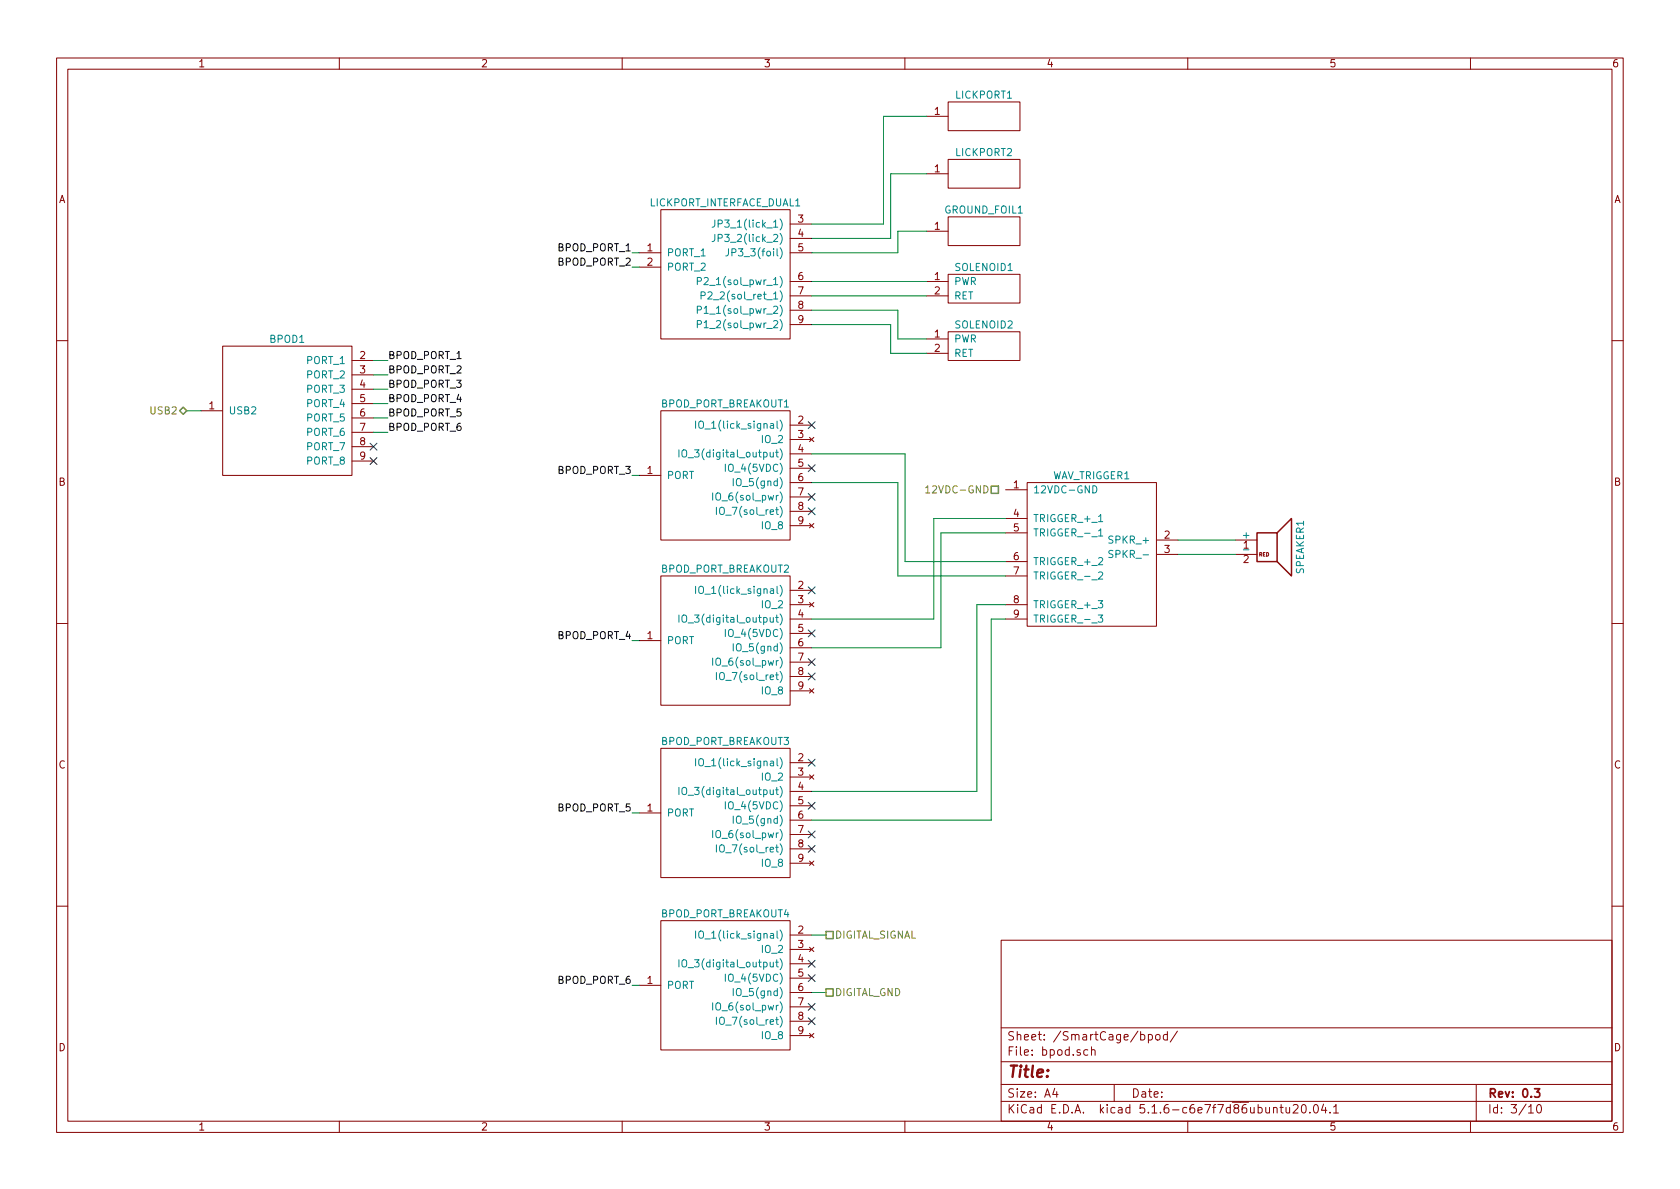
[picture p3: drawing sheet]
EESchema Schematic File Version 4
EELAYER 30 0
EELAYER END
$Descr A4 11693 8268
encoding utf-8
Sheet 3 10
Title ""
Date ""
Rev "0.3"
Comp ""
Comment1 ""
Comment2 ""
Comment3 ""
Comment4 ""
$EndDescr
Text HLabel 1300 2850 0    50   BiDi ~ 0
USB2
$Comp
L smart_cage_wiring:BPOD_R1 BPOD1
U 1 1
P 2000 2850
F 0 "BPOD1" H 2000 3350 50  0000 C CNN
F 1 "BPOD_R1" H 2000 2350 50  0001 C CNN
F 2 "" H 2000 2850 50  0001 C CNN
F 3 "" H 2000 2850 50  0001 C CNN
F 4 "sanworks" H 2000 2850 50  0001 C CNN "Vendor"
F 5 "1027" H 2000 2850 50  0001 C CNN "PartNumber"
F 6 "Bpod State Machine r1" H 2000 2850 50  0001 C CNN "Description"
	1    2000 2850
	1    0    0    -1  
$EndComp
Wire Wire Line
	1300 2850 1400 2850
$Comp
L smart_cage_wiring:SOLENOID SOLENOID1
U 1 1
P 6850 2000
F 0 "SOLENOID1" H 6850 2150 50  0000 C CNN
F 1 "SOLENOID" H 6850 1850 50  0001 C CNN
F 2 "" H 6850 2000 50  0001 C CNN
F 3 "" H 6850 2000 50  0001 C CNN
	1    6850 2000
	1    0    0    -1  
$EndComp
$Comp
L smart_cage_wiring:SOLENOID SOLENOID2
U 1 1
P 6850 2400
F 0 "SOLENOID2" H 6850 2550 50  0000 C CNN
F 1 "SOLENOID" H 6850 2250 50  0001 C CNN
F 2 "" H 6850 2400 50  0001 C CNN
F 3 "" H 6850 2400 50  0001 C CNN
	1    6850 2400
	1    0    0    -1  
$EndComp
Wire Wire Line
	5650 1950 6450 1950
Wire Wire Line
	5650 2050 6450 2050
Wire Wire Line
	5650 2150 6250 2150
Wire Wire Line
	6250 2150 6250 2350
Wire Wire Line
	6250 2350 6450 2350
Wire Wire Line
	6450 2450 6200 2450
Wire Wire Line
	6200 2450 6200 2250
Wire Wire Line
	6200 2250 5650 2250
$Comp
L smart_cage_wiring:LICKPORT_INTERFACE_DUAL LICKPORT_INTERFACE_DUAL1
U 1 1
P 5050 1900
F 0 "LICKPORT_INTERFACE_DUAL1" H 5050 2400 50  0000 C CNN
F 1 "LICKPORT_INTERFACE_DUAL" H 5050 1400 50  0001 C CNN
F 2 "" H 5050 1900 50  0001 C CNN
F 3 "" H 5050 1900 50  0001 C CNN
F 4 "jet" H 5050 1900 50  0001 C CNN "Vendor"
F 5 "dual lickport" H 5050 1900 50  0001 C CNN "Description"
	1    5050 1900
	1    0    0    -1  
$EndComp
$Comp
L smart_cage_wiring:LICKPORT LICKPORT1
U 1 1
P 6850 800
F 0 "LICKPORT1" H 6850 950 50  0000 C CNN
F 1 "LICKPORT" H 6850 650 50  0001 C CNN
F 2 "" H 6850 800 50  0001 C CNN
F 3 "" H 6850 800 50  0001 C CNN
	1    6850 800 
	1    0    0    -1  
$EndComp
$Comp
L smart_cage_wiring:LICKPORT LICKPORT2
U 1 1
P 6850 1200
F 0 "LICKPORT2" H 6850 1350 50  0000 C CNN
F 1 "LICKPORT" H 6850 1050 50  0001 C CNN
F 2 "" H 6850 1200 50  0001 C CNN
F 3 "" H 6850 1200 50  0001 C CNN
	1    6850 1200
	1    0    0    -1  
$EndComp
$Comp
L smart_cage_wiring:GROUND_FOIL GROUND_FOIL1
U 1 1
P 6850 1600
F 0 "GROUND_FOIL1" H 6850 1750 50  0000 C CNN
F 1 "GROUND_FOIL" H 6850 1450 50  0001 C CNN
F 2 "" H 6850 1600 50  0001 C CNN
F 3 "" H 6850 1600 50  0001 C CNN
	1    6850 1600
	1    0    0    -1  
$EndComp
Wire Wire Line
	5650 1750 6250 1750
Wire Wire Line
	6250 1750 6250 1600
Wire Wire Line
	6250 1600 6450 1600
Wire Wire Line
	5650 1650 6200 1650
Wire Wire Line
	6200 1650 6200 1200
Wire Wire Line
	6200 1200 6450 1200
Wire Wire Line
	5650 1550 6150 1550
Wire Wire Line
	6150 1550 6150 800 
Wire Wire Line
	6150 800  6450 800 
Text HLabel 6950 3400 0    50   UnSpc ~ 0
12VDC-GND
$Comp
L smart_cage_wiring:BPOD_PORT_BREAKOUT BPOD_PORT_BREAKOUT1
U 1 1
P 5050 3300
F 0 "BPOD_PORT_BREAKOUT1" H 5050 3800 50  0000 C CNN
F 1 "BPOD_PORT_BREAKOUT" H 5050 2800 50  0001 C CNN
F 2 "" H 5050 3300 50  0001 C CNN
F 3 "" H 5050 3300 50  0001 C CNN
F 4 "mouser" H 5050 3300 50  0001 C CNN "Vendor"
F 5 "992-RJ45-TERM " H 5050 3300 50  0001 C CNN "PartNumber"
F 6 "Terminal Block Interface Modules RJ45 BREAKOUT BOARD" H 5050 3300 50  0001 C CNN "Description"
	1    5050 3300
	1    0    0    -1  
$EndComp
$Comp
L smart_cage_wiring:BPOD_PORT_BREAKOUT BPOD_PORT_BREAKOUT2
U 1 1
P 5050 4450
F 0 "BPOD_PORT_BREAKOUT2" H 5050 4950 50  0000 C CNN
F 1 "BPOD_PORT_BREAKOUT" H 5050 3950 50  0001 C CNN
F 2 "" H 5050 4450 50  0001 C CNN
F 3 "" H 5050 4450 50  0001 C CNN
F 4 "mouser" H 5050 4450 50  0001 C CNN "Vendor"
F 5 "992-RJ45-TERM " H 5050 4450 50  0001 C CNN "PartNumber"
F 6 "Terminal Block Interface Modules RJ45 BREAKOUT BOARD" H 5050 4450 50  0001 C CNN "Description"
	1    5050 4450
	1    0    0    -1  
$EndComp
$Comp
L smart_cage_wiring:BPOD_PORT_BREAKOUT BPOD_PORT_BREAKOUT3
U 1 1
P 5050 5650
F 0 "BPOD_PORT_BREAKOUT3" H 5050 6150 50  0000 C CNN
F 1 "BPOD_PORT_BREAKOUT" H 5050 5150 50  0001 C CNN
F 2 "" H 5050 5650 50  0001 C CNN
F 3 "" H 5050 5650 50  0001 C CNN
F 4 "mouser" H 5050 5650 50  0001 C CNN "Vendor"
F 5 "992-RJ45-TERM " H 5050 5650 50  0001 C CNN "PartNumber"
F 6 "Terminal Block Interface Modules RJ45 BREAKOUT BOARD" H 5050 5650 50  0001 C CNN "Description"
	1    5050 5650
	1    0    0    -1  
$EndComp
NoConn ~ 2600 3200
NoConn ~ 2600 3100
NoConn ~ 5650 2950
NoConn ~ 5650 3250
NoConn ~ 5650 3450
NoConn ~ 5650 3550
NoConn ~ 5650 4100
NoConn ~ 5650 4400
NoConn ~ 5650 4600
NoConn ~ 5650 4700
NoConn ~ 5650 5300
NoConn ~ 5650 5600
NoConn ~ 5650 5800
NoConn ~ 5650 5900
$Comp
L smart_cage_wiring:WAV_TRIGGER WAV_TRIGGER1
U 1 1
P 7600 3800
F 0 "WAV_TRIGGER1" H 7600 4300 50  0000 C CNN
F 1 "WAV_TRIGGER" H 7600 3200 50  0001 C CNN
F 2 "" H 7600 3800 50  0001 C CNN
F 3 "" H 7600 3800 50  0001 C CNN
F 4 "sparkfun" H 7600 3800 50  0001 C CNN "Vendor"
F 5 "WIG-13660" H 7600 3800 50  0001 C CNN "PartNumber"
F 6 "robertsonics WAV Trigger" H 7600 3800 50  0001 C CNN "Description"
	1    7600 3800
	1    0    0    -1  
$EndComp
Wire Wire Line
	5650 4300 6500 4300
Wire Wire Line
	6500 4300 6500 3600
Wire Wire Line
	6500 3600 7000 3600
Wire Wire Line
	5650 4500 6550 4500
Wire Wire Line
	6550 4500 6550 3700
Wire Wire Line
	6550 3700 7000 3700
Wire Wire Line
	5650 3150 6300 3150
Wire Wire Line
	6300 3150 6300 3900
Wire Wire Line
	6300 3900 7000 3900
Wire Wire Line
	5650 3350 6250 3350
Wire Wire Line
	6250 3350 6250 4000
Wire Wire Line
	6250 4000 7000 4000
Wire Wire Line
	5650 5500 6800 5500
Wire Wire Line
	6800 5500 6800 4200
Wire Wire Line
	6800 4200 7000 4200
Wire Wire Line
	5650 5700 6900 5700
Wire Wire Line
	6900 5700 6900 4300
Wire Wire Line
	6900 4300 7000 4300
$Comp
L smart_cage_wiring:SPEAKER SPEAKER1
U 1 1
P 8850 3750
F 0 "SPEAKER1" V 9050 3700 50  0000 C CNN
F 1 "SPEAKER" V 9050 3700 50  0001 C CNN
F 2 "" H 8850 3550 50  0001 C CNN
F 3 "" H 8840 3700 50  0001 C CNN
F 4 "Audax" H 8850 3750 50  0001 C CNN "Vendor"
F 5 "tw025a20" H 8850 3750 50  0001 C CNN "PartNumber"
F 6 "Audax TW025A20 1in Titanium Dome Tweeter" H 8850 3750 50  0001 C CNN "Description"
	1    8850 3750
	1    0    0    -1  
$EndComp
Wire Wire Line
	8200 3750 8600 3750
Wire Wire Line
	8200 3850 8600 3850
Wire Wire Line
	2600 2500 2700 2500
Wire Wire Line
	2600 2600 2700 2600
Wire Wire Line
	2600 2700 2700 2700
Wire Wire Line
	2600 2800 2700 2800
Wire Wire Line
	2600 2900 2700 2900
Text Label 2700 2500 0    50   ~ 0
BPOD_PORT_1
Text Label 2700 2600 0    50   ~ 0
BPOD_PORT_2
Text Label 2700 2700 0    50   ~ 0
BPOD_PORT_3
Text Label 2700 2800 0    50   ~ 0
BPOD_PORT_4
Text Label 2700 2900 0    50   ~ 0
BPOD_PORT_5
Wire Wire Line
	4450 1750 4400 1750
Wire Wire Line
	4450 1850 4400 1850
Wire Wire Line
	4450 3300 4400 3300
Wire Wire Line
	4450 4450 4400 4450
Wire Wire Line
	4450 5650 4400 5650
Text Label 4400 1750 2    50   ~ 0
BPOD_PORT_1
Text Label 4400 1850 2    50   ~ 0
BPOD_PORT_2
Text Label 4400 3300 2    50   ~ 0
BPOD_PORT_3
Text Label 4400 4450 2    50   ~ 0
BPOD_PORT_4
Text Label 4400 5650 2    50   ~ 0
BPOD_PORT_5
Wire Wire Line
	2600 3000 2700 3000
Text Label 2700 3000 0    50   ~ 0
BPOD_PORT_6
$Comp
L smart_cage_wiring:BPOD_PORT_BREAKOUT BPOD_PORT_BREAKOUT4
U 1 1
P 5050 6850
F 0 "BPOD_PORT_BREAKOUT4" H 5050 7350 50  0000 C CNN
F 1 "BPOD_PORT_BREAKOUT" H 5050 6350 50  0001 C CNN
F 2 "" H 5050 6850 50  0001 C CNN
F 3 "" H 5050 6850 50  0001 C CNN
F 4 "mouser" H 5050 6850 50  0001 C CNN "Vendor"
F 5 "992-RJ45-TERM " H 5050 6850 50  0001 C CNN "PartNumber"
F 6 "Terminal Block Interface Modules RJ45 BREAKOUT BOARD" H 5050 6850 50  0001 C CNN "Description"
	1    5050 6850
	1    0    0    -1  
$EndComp
NoConn ~ 5650 6800
NoConn ~ 5650 7000
NoConn ~ 5650 7100
Wire Wire Line
	4450 6850 4400 6850
Text Label 4400 6850 2    50   ~ 0
BPOD_PORT_6
NoConn ~ 5650 6700
Wire Wire Line
	5650 6500 5750 6500
Wire Wire Line
	5650 6900 5750 6900
Text HLabel 5750 6500 2    50   UnSpc ~ 0
DIGITAL_SIGNAL
Text HLabel 5750 6900 2    50   UnSpc ~ 0
DIGITAL_GND
$EndSCHEMATC
